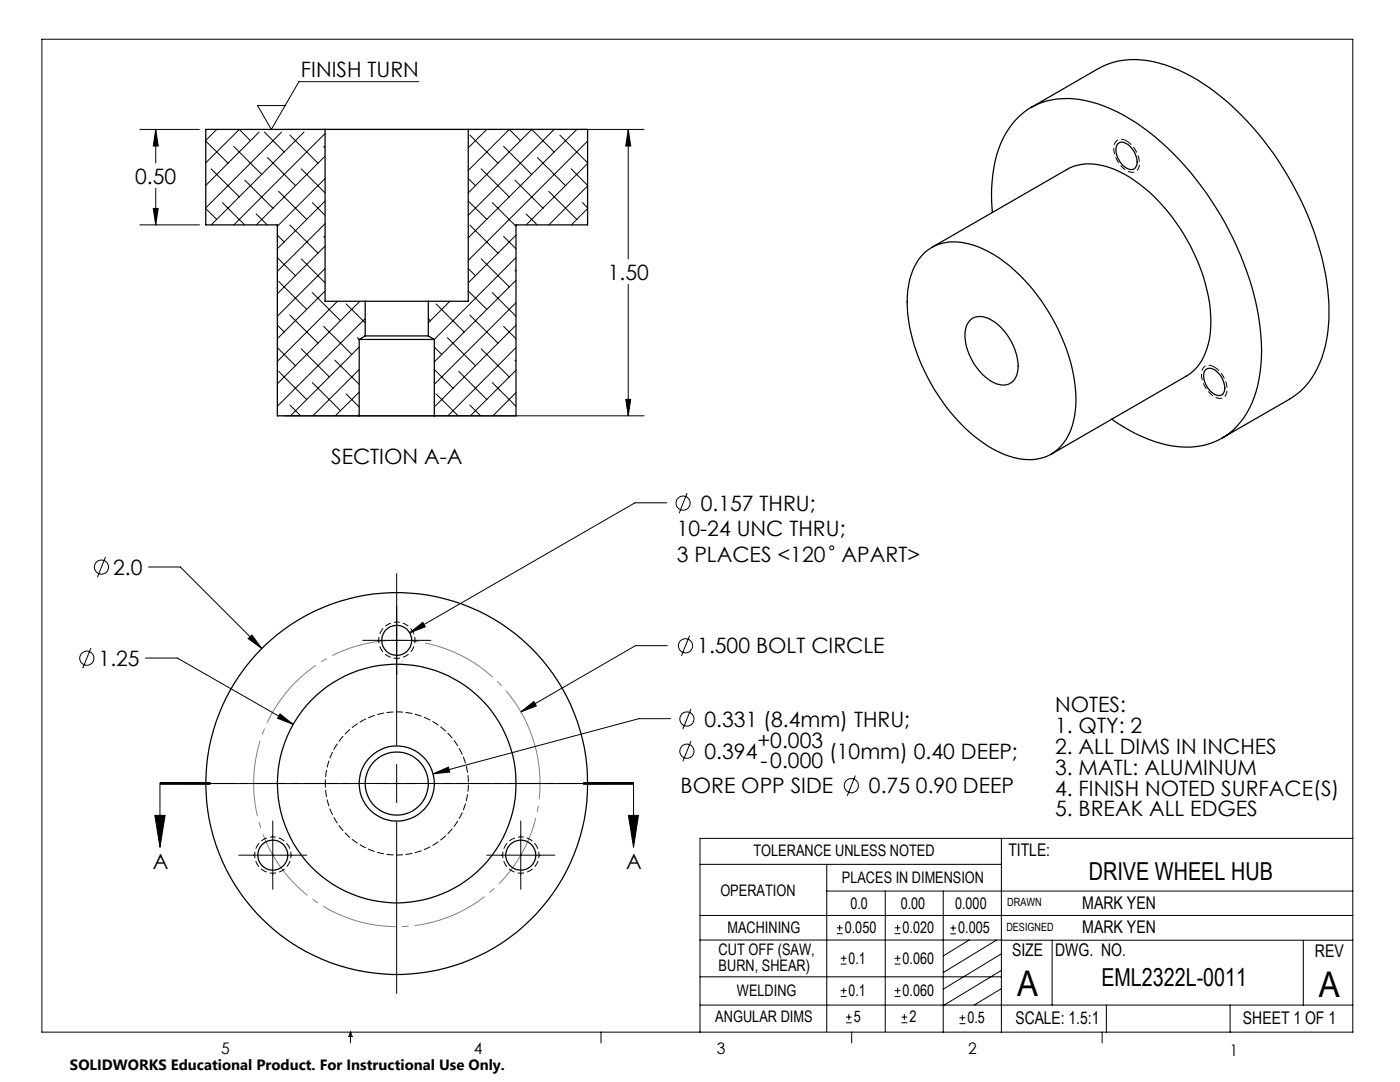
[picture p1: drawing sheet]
<svg xmlns="http://www.w3.org/2000/svg" width="279mm" height="216mm" viewBox="0 0 279 216" stroke-linecap="round" stroke-linejoin="round" font-family="sans-serif">
<g fill="none" stroke="#000" stroke-width=".2">
<path d="M8.4 7.8h261.6v198.2h-261.6zM83.6 16.3h-23.9l-5.5 9.5-2.8-4.7h5.5M27.9 25.8h11.9M31.1 25.8l.5 3.3h-1zM31.1 25.8v6.7M31.1 37.6v7.3M41.1 28.2l4.4 4.4M42.1 33.7l5.7 5.6M43.3 25.8l-2.2 2.2M43.3 25.8h.1M46.6 29.2l5.6 5.6M48.9 35.9l5.6 5.7"/>
<path d="M50 28.1l-2.2-2.3-6.7 6.7M51.7 26.4l-10.6 10.6M52.8 26.4l3.9 3.9M53.4 31.4l5.6 5.6M55.6 38.2l5.6 5.6M56.2 26.4l-15.1 15.1M56.6 25.8h72M57.9 27l5.6 5.6M60.1 33.7l4.8 4.8M60.7 26.4l-18.5 18.5M64.6 29.2l.3 .3M64.9 26.6l-18.2 18.3"/>
<path d="M64.9 31.2l-13.7 13.7M64.9 35.6l-9.5 9.6M93.5 35.6l1.4 1.4M93.8 27l5.6 5.6M96 33.7l5.6 5.6M97.2 25.8l-3.7 3.7M100.5 29.2l5.6 5.6M102.8 35.9l5.6 5.7M103.9 28.1l-2.3-2.3-8.1 8.2M107.2 31.4l5.7 5.6M109.5 38.2l5.6 5.6M110.6 30.3l-4.5-4.5-12.6 12.7"/>
<path d="M110.6 25.8l-17.1 17.2M111.7 27l5.6 5.5M114 33.7l3.3 3.3M115.1 25.8l-21.6 21.6M117.3 28.2l-23.8 23.8M117.3 32.6l-12.3 12.3M117.3 37.1l-7.8 7.8M125.4 25.8l.5 3.3h-1zM125.4 25.8v25.9M27.9 44.9h11.9M30.6 41.6h1l-.5 3.3zM41.1 41.6l2.2 2.2"/>
<path d="M44.4 40.4l4.4 4.5M51.1 42.7l2.2 2.2M55.4 51.4l3.6 3.6M55.4 46.9l1.3 1.4M55.6 56.1l5.6 5.6M57.9 44.9l5.6 5.6M60.1 51.6l4.8 4.8M62.3 40.4l2.6 2.6M62.3 58.4l5.6 5.6M64.6 47.2l.3 .2M64.9 40.1l-9.5 9.5M64.9 44.6l-9.5 9.6"/>
<path d="M64.9 49.1l-9.5 9.5M64.9 53.6l-9.5 9.5M64.9 58.1l-9.5 9.5M93.5 58.1l3.7 3.6M93.5 53.6l1.4 1.4M93.5 40.1l3.7 3.7M93.8 44.9l5.6 5.6M96 51.6l5.6 5.7M98.2 58.4l4.8 4.7M98.2 40.4l4.8 4.8M100.5 47.2l2.5 2.4M102.8 53.9l.2 .3"/>
<path d="M103 46.9l-9.5 9.5M103 51.4l-16.3 16.3M103 55.9l-16.3 16.3M105 42.7l2.2 2.2M116.2 40.4l1.1 1.1M117.3 41.6l-3.3 3.3M125.4 56.7v26.3M55.4 69.4l3.6 3.6M55.4 64.9l1.3 1.4M55.6 74.1l5.6 5.6M57.9 62.9l5.6 5.6M60.1 69.6l5.6 5.6"/>
<path d="M62.3 76.3l5.6 5.7M64.6 65.1l5.6 5.6M66.8 71.9l4.9 4.8M67.3 60.1l-11.9 12M69.1 78.6l2.6 2.6M69.1 60.6l3.8 3.8M71.3 67.4l.4 .3M71.7 69.3l-13.7 13.7M71.7 73.7l-9.3 9.3M71.7 78.2l-4.8 4.8M71.8 60.1l-16.4 16.5M72.9 63.6l-17.5 17.5"/>
<path d="M85.5 63.6l.4 .4M86.7 73.7l3.7 3.8M86.7 69.3l1.5 1.4M87 78.6l4.4 4.4M87 60.6l5.6 5.7M89.3 67.4l5.6 5.6M89.8 60.1l-4.3 4.3M91.5 74.1l5.7 5.6M93.8 62.9l5.6 5.6M96 69.6l5.6 5.6M98.2 76.3l4.8 4.8M100.5 65.1l2.5 2.5"/>
<path d="M102.8 71.9l.2 .2M103 60.4l-16.3 16.3M103 64.9l-16.3 16.3M103 69.4l-13.6 13.6M103 73.9l-9.1 9.1M103 78.4l-4.6 4.6M124.9 79.7h1l-.5 3.3zM55.4 82.8l.1 .2M56.6 83h72M57.9 80.8l2.1 2.2M71.7 82.7l-.3 .3M93.8 80.8l2.1 2.2"/>
<path d="M103 82.8l-.1 .2M137.1 98.4l-1.6 4M21.1 111.1l-1.7 4.1M29.6 113.1h6.4l16.2 16.3M79.2 114.4v34.3M133.1 100.3h-6.4l-44.9 26M18.1 129.3l-1.6 4.1M29 131.3h6.4l23.1 13.2M49.5 127.4l.8-.7 1.9 2.7zM72.4 127.8h13.6M81.8 126.3l2.6-2.1 .5 .9zM133.2 128.8h-6.4l-22.9 13.3"/>
<path d="M137.6 126.9l-1.6 4M31.9 156.4v12.7M32 156.5h10zM32 156.3h10M32 156.1h10M37.3 156.4h34.2M55.9 142.5l2.6 2-3.1-1.2zM75.4 156.4h7.6M79.2 152.5v7.7M86.4 154.4l3.1-1.3 .2 1zM86.8 156.4h34.3M103.9 142.1l2.6-2.1 .5 .9z"/>
<path d="M116.4 156.3h10M116.4 156.1h10M116.4 156.5h10M126.4 156.4v12.7M133.8 143.4h-6.3l-41.1 11M137.9 141.5l-1.6 4M137.9 147.9l-1.6 4M170.7 154.8l-1.6 4M30.9 162.7h2l-1 6.4zM47.6 170.6h13.6M54.4 163.8v13.6M79.2 164v34.3"/>
<path d="M97.1 170.6h13.6M103.9 163.8v13.6M125.4 162.7h2l-1 6.4zM139.7 172.5h60.1M165 177.8h105M165 172.5v33.3M176.7 177.8v28M188.2 177.8v28.2M199.8 167.3v38.7M270 167.3h-130.3v38.7M139.7 182.7h130.3M139.7 187.6h60.2"/>
<path d="M139.7 194.9h60.1M167 186.3h1.2M167 185.1h1.2M167.6 184.6v1.1M167.8 198.8h1.1M167.8 197.7h1.1M167.8 192.4h1.1M167.8 191.2h1.1M168.4 190.6v1.2M168.4 197.1v1.2M178.5 198.8h1.2M178.5 197.7h1.2"/>
<path d="M178.5 192.4h1.2M178.5 191.2h1.2M178.5 186.3h1.2M178.5 185.1h1.2M179.1 184.6v1.1M179.1 190.6v1.2M179.1 197.1v1.2M189.7 185.2h1.1M189.7 186.3h1.1M190.2 184.6v1.1M193.4 187.6l-5.2 3.1M198.9 187.6l-10.7 6.5"/>
<path d="M199.8 187.6h70.2M199.8 197.3l-5.4 3.3M199.8 193.6l-11.6 7.1M199.8 190.3l-11.6 7.1M210 187.6v13M260.1 187.6v13M70 206v2.1M70 206l.3 .8h-.7zM119.9 206v2.1M139.7 200.6h130.3M168.8 204.1h1.2M168.8 203h1.2"/>
<path d="M169.4 202.4v1.1M170 206v2.1M179.9 204.1h1.2M179.9 203h1.2M180.5 202.4v1.1M191.5 204.3h1.2M191.5 203.1h1.2M192.1 202.5v1.2M220 206v2.1M220.8 200.6v5.4M245.5 200.6v5.4"/>
<circle cx="20.2" cy="113.2" r="1.42"/>
<circle cx="136.3" cy="100.4" r="1.41"/>
<circle cx="166" cy="109.3" r=".41"/>
<circle cx="17.3" cy="131.4" r="1.41"/>
<circle cx="136.8" cy="128.9" r="1.42"/>
<circle cx="137.1" cy="143.5" r="1.42"/>
<circle cx="137.1" cy="149.9" r="1.41"/>
<circle cx="169.9" cy="156.8" r="1.42"/>
</g>
<path d="M106.5 148a28.6 28.6 0 0 0-47.9-11.5 28.6 28.6 0 0 0 13.2 47.4 28.6 28.6 0 0 0 35.1-34.5l-.4-1.4" fill="none" stroke="#808080" stroke-width=".2" stroke-dasharray="15.2 1.3 1.3 1.3" stroke-dashoffset="3.6" stroke-linecap="butt"/>
<path d="M79.2 124.1a3.6 3.6 0 0 1 3.2 5.4 3.6 3.6 0 0 1-6.2 .2 3.6 3.6 0 0 1 2.7-5.6h.3M54.5 167a3.6 3.6 0 0 1 3.1 5.3 3.6 3.6 0 0 1-6.2 .3 3.6 3.6 0 0 1 2.8-5.6h.3M103.9 167a3.6 3.6 0 0 1 3.2 5.3 3.6 3.6 0 0 1-6.2 .3 3.6 3.6 0 0 1 2.8-5.6h.2" fill="none" stroke="#000" stroke-width=".2" stroke-dasharray="1.3 .6" stroke-dashoffset=".7" stroke-linecap="butt"/>
<path d="M224.8 28.1a5.2 5.2 0 0 1 2.4 5.4 1.65 1.65 0 0 1-2.7 .3 5 5 0 0 1-2-5.3 1.52 1.52 0 0 1 2.3-.4M242.3 73.2a5.2 5.2 0 0 1 2.4 5.4 1.65 1.65 0 0 1-2.7 .3 5 5 0 0 1-2-5.3 1.52 1.52 0 0 1 2.3-.4" fill="none" stroke="#000" stroke-width=".2" stroke-dasharray="1.3 .6" stroke-dashoffset=".1" stroke-linecap="butt"/>
<path d="M126.4 156.3h-94.4" fill="none" stroke="#000" stroke-width=".2" stroke-dasharray="6.3 1.3 1.3 1.3" stroke-dashoffset="1.7"/>
<g fill="#000">
<path d="M81.8 126.3l3.1-1.2-.5-.9zM86.4 154.4l3.3-.3-.2-1zM103.9 142.1l3.1-1.2-.5-.9zM49.5 127.4l2.7 2-1.9-2.7zM55.9 142.5l-.5 .8 3.1 1.2zM31.1 25.8l.5 3.3h-1zM30.6 41.6h1l-.5 3.3zM125.4 25.8l.5 3.3h-1zM124.9 79.7h1l-.5 3.3z"/>
<path d="M125.4 162.7h2l-1 6.4zM30.9 162.7h2l-1 6.4z"/>
</g>
<g fill="none" stroke="#000" stroke-width=".25">
<path d="M64.9 25.8h28.6M64.9 25.8h-23.8v19.1h14.3v38.1h16.3M64.9 25.8v34.3h8M93.5 25.8h23.8v19.1h-14.3v38.1h-16.3M93.5 25.8v34.3h-8M205.8 21.4l13.5-7.7a16.2 16.2 0 0 1 13.4-.7 41.5 41.5 0 0 1 17.2 12.3 62 62 0 0 1 15.1 32.4 28.3 28.3 0 0 1-2.1 15.9 14 14 0 0 1-5.5 6.1l-13.5 7.7M223.1 28.7a1.36 1.36 0 0 1 1.8 0 4.2 4.2 0 0 1 1.9 4.4 1.32 1.32 0 0 1-2.3 .3 4.2 4.2 0 0 1-1.6-4.4zM184.5 50.4a9.6 9.6 0 0 1 9.9-1.4 28.4 28.4 0 0 1 13.3 10.9 35.5 35.5 0 0 1 7 21 12.1 12.1 0 0 1-4.1 9.1 9.6 9.6 0 0 1-9.2 1 28.4 28.4 0 0 1-13.3-10.9 36.2 36.2 0 0 1-7.1-19.8 13.4 13.4 0 0 1 3.5-9.9zM186 49.4l26.9-15.6a10 10 0 0 1 8.5-.4 29.2 29.2 0 0 1 13.2 10.9 35.7 35.7 0 0 1 7.1 19.9 12.8 12.8 0 0 1-4.1 10.3l-27.8 16.1M198 42.4a28.3 28.3 0 0 1 2.2-14.9 13.6 13.6 0 0 1 14.2-7.8 30.7 30.7 0 0 1 16.1 7.6 61.7 61.7 0 0 1 21 38.2 28.7 28.7 0 0 1-2.1 15.9 13.7 13.7 0 0 1-15.3 7.6 30.1 30.1 0 0 1-12.2-5.4M71.7 67.7h15M71.7 67.7v15.3"/>
<path d="M72.9 60.1h12.6M72.9 67h12.6M72.9 60.1v6.9M72.9 67l-1.2 .7M85.5 67l1.2 .7M85.5 60.1v6.9M86.7 67.7v15.3M193.5 64.1a3.5 3.5 0 0 1 4.8 0 11.5 11.5 0 0 1 4.9 9.6 3.1 3.1 0 0 1-1.7 2.8 3.1 3.1 0 0 1-3.2-.2 11.2 11.2 0 0 1-5.6-10.3 3.5 3.5 0 0 1 .8-1.9zM240.6 73.8a1.76 1.76 0 0 1 2.5 .6 3.8 3.8 0 0 1 1.1 4.1 1.6 1.6 0 0 1-2.5-.3 4 4 0 0 1-1.3-4.1zM71.7 83h15"/>
<circle cx="79.2" cy="127.8" r="2.99"/>
<circle cx="79.2" cy="156.4" r="23.8"/>
<circle cx="79.2" cy="156.4" r="6.3"/>
<circle cx="79.2" cy="156.4" r="38.1"/>
<circle cx="79.2" cy="156.4" r="7.5"/>
<circle cx="54.4" cy="170.6" r="2.99"/>
<circle cx="103.9" cy="170.6" r="2.99"/>
</g>
<path d="M64.9 156.3a14.3 14.3 0 0 1 21.1-12.5 14.3 14.3 0 0 1 1 24.5 14.3 14.3 0 0 1-22-10.9l-.1-1.1" fill="none" stroke="#000" stroke-width=".2" stroke-dasharray="1.3 .6" stroke-dashoffset=".5"/>
<g font-size="7.1">
<text x="203" y="198.7">A</text>
<text x="263.2" y="198.9">A</text>
</g>
<g font-size="4.9">
<text x="217.3" y="175.7">DRIVE WHEEL HUB</text>
<text x="219.8" y="196.7">EML2322L-0011</text>
</g>
<g font-size="4.2">
<text x="60.1" y="15.4">FINISH TURN</text>
<text x="27" y="36.6">0.50</text>
<text x="121.3" y="55.8">1.50</text>
<text x="66.1" y="92.6">SECTION A-A</text>
<text x="139.8" y="101.9">0.157 THRU;</text>
<text x="135.1" y="107">10-24 UNC THRU;</text>
<text x="135.1" y="112.1">3 PLACES &lt;120</text>
<text x="168" y="112.1">APART&gt;</text>
<text x="22.6" y="114.7">2.0</text>
<text x="139.2" y="130.4">1.500 BOLT CIRCLE</text>
<text x="19.7" y="132.9">1.25</text>
<text x="210.6" y="142">NOTES:</text>
<text x="140.6" y="145">0.331 (8.4mm) THRU;</text>
<text x="151.2" y="149.2">+0.003</text>
<text x="210.6" y="146.2">1. QTY: 2</text>
<text x="140.6" y="151.4">0.394</text>
<text x="151.7" y="153.3">-0.000</text>
<text x="165.5" y="151.4">(10mm) 0.40 DEEP;</text>
<text x="210.6" y="150.4">2. ALL DIMS IN INCHES</text>
<text x="210.6" y="154.6">3. MATL: ALUMINUM</text>
<text x="135.8" y="158.3">BORE OPP SIDE</text>
<text x="173.4" y="158.3">0.75 0.90 DEEP</text>
<text x="210.6" y="158.7">4. FINISH NOTED SURFACE(S)</text>
<text x="210.6" y="162.9">5. BREAK ALL EDGES</text>
<text x="30.5" y="173.3">A</text>
<text x="125" y="173.3">A</text>
</g>
<g font-size="3.5">
<text x="201.2" y="170.7">TITLE:</text>
<text x="216" y="181.4">MARK YEN</text>
<text x="202" y="190.8">SIZE</text>
<text x="210.6" y="190.8">DWG. NO.</text>
<text x="216" y="186.2">MARK YEN</text>
<text x="262.4" y="190.9">REV</text>
<text x="202.7" y="204.4">SCALE: 1.5:1</text>
<text x="248.1" y="204.4">SHEET 1 OF 1</text>
</g>
<g font-size="3.2">
<text x="150.4" y="170.8">TOLERANCE UNLESS NOTED</text>
<text x="143.8" y="178.9">OPERATION</text>
<text x="168" y="176.2">PLACES IN DIMENSION</text>
<text x="169.7" y="181.4">0.0</text>
<text x="179.8" y="181.4">0.00</text>
<text x="190.6" y="181.4">0.000</text>
<text x="143.4" y="190.5">CUT OFF (SAW,</text>
<text x="145.2" y="186.2">MACHINING</text>
<text x="168.6" y="186.2">0.050</text>
<text x="180.1" y="186.2">0.020</text>
<text x="191.2" y="186.2">0.005</text>
<text x="143.4" y="193.7">BURN, SHEAR)</text>
<text x="169.4" y="192.3">0.1</text>
<text x="180.1" y="192.3">0.060</text>
<text x="147.1" y="198.7">WELDING</text>
<text x="169.4" y="198.7">0.1</text>
<text x="180.1" y="198.7">0.060</text>
<text x="142.8" y="204">ANGULAR DIMS</text>
<text x="170.4" y="204">5</text>
<text x="181.5" y="204">2</text>
<text x="193.1" y="204.2">0.5</text>
<text x="44.2" y="210.4">5</text>
<text x="94.6" y="210.3">4</text>
<text x="143.1" y="210.4">3</text>
<text x="193.2" y="210.3">2</text>
<text x="245.4" y="210.6">1</text>
</g>
<text font-size="3" x="14" y="213.5">SOLIDWORKS Educational Product. For Instructional Use Only.</text>
<g font-size="2.3">
<text x="200.8" y="185.7">DESIGNED</text>
<text x="201" y="180.9">DRAWN</text>
</g>
</svg>
